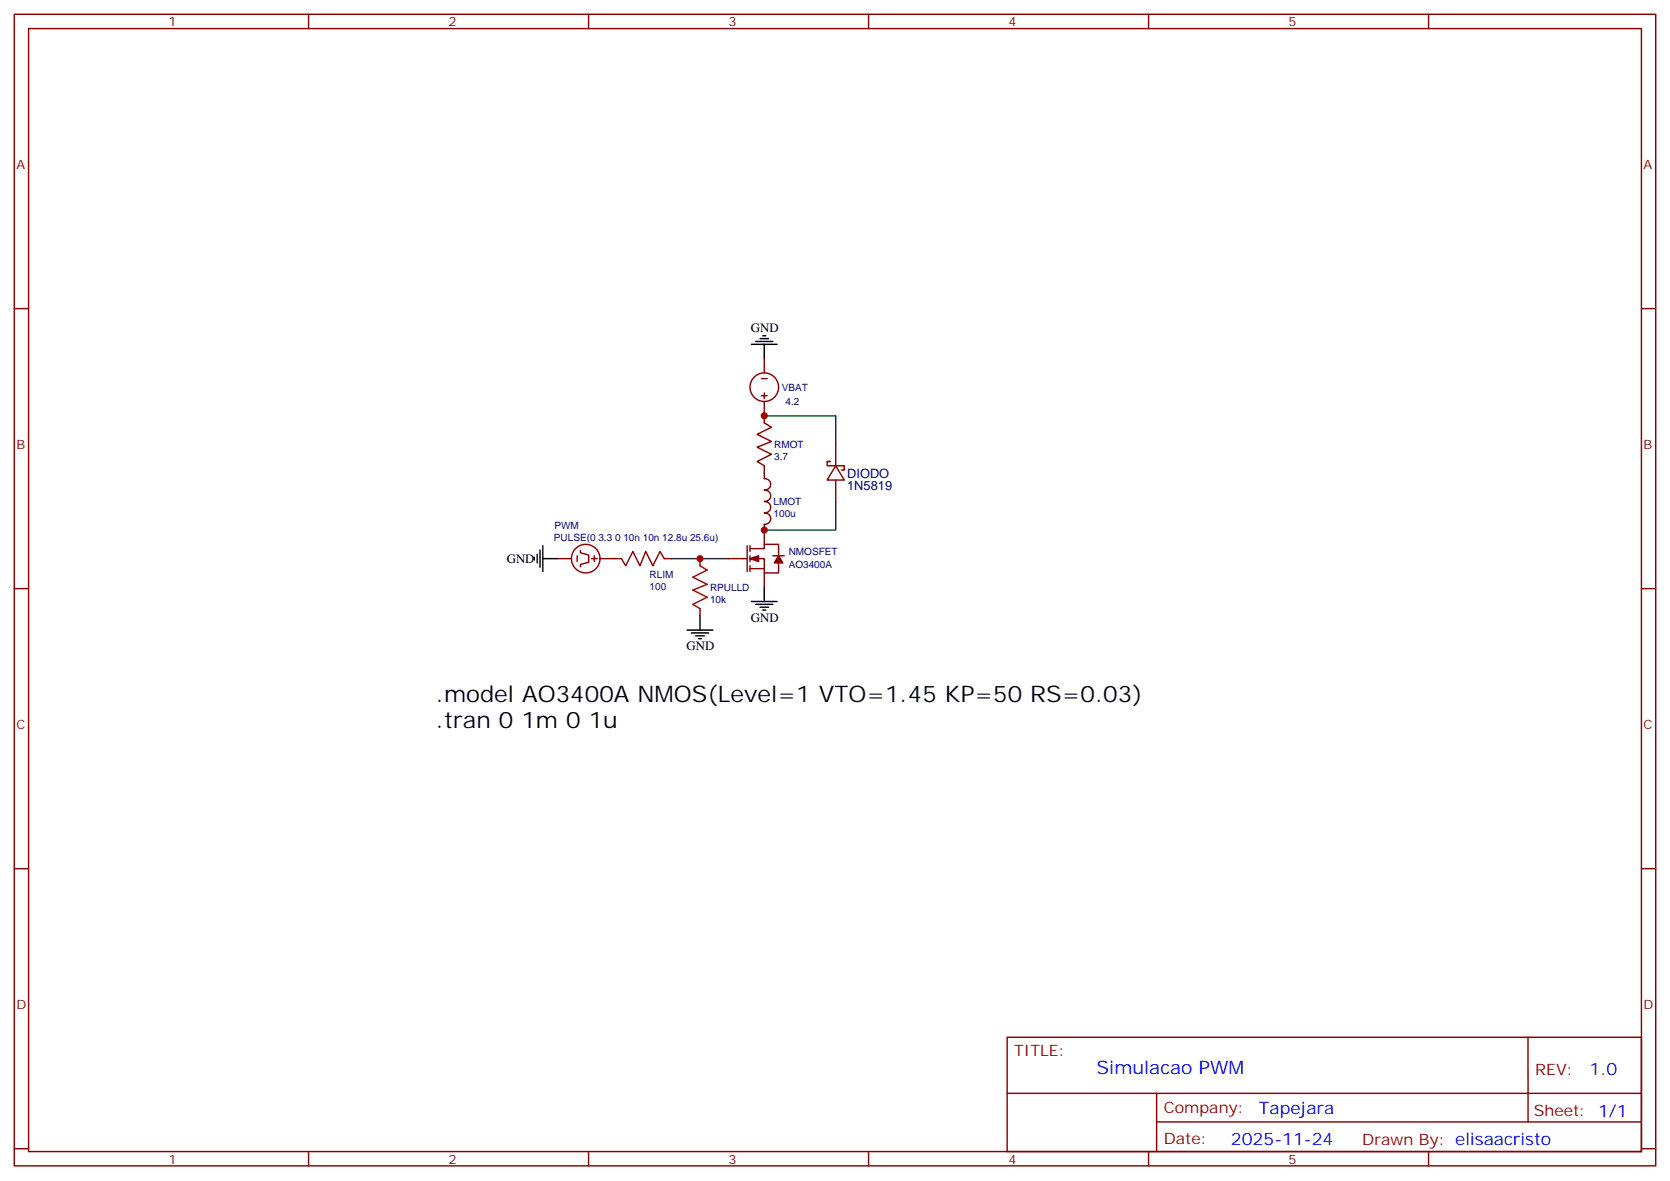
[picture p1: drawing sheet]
<svg xmlns="http://www.w3.org/2000/svg" width="412mm" height="292mm" viewBox="0 0 412 292" stroke-linecap="round" stroke-linejoin="round" font-family="sans-serif">
<g fill="none" stroke="#870000" stroke-width=".35">
<path d="M3.5 3.5h405.4v284.4h-405.4zM7.1 7.1h398.2v277.2h-398.2zM76.2 3.5v3.6M145.3 3.5v3.6M214.5 3.5v3.6M283.6 3.5v3.6M352.8 3.5v3.6M3.5 76.2h3.6M405.3 76.2h3.6M188 97.7h1.4M188 93.5h1.4M188.7 99.1v5.3l1.8 1.1-3.5 1.7 3.5 1.8-3.5 1.4 3.5 1.8-3.5 1.7 1.7 1.1v3.2a1.42 1.42 0 0 1 1.6 1.4 1.42 1.42 0 0 1-1.6 1.4 1.42 1.42 0 0 1 1.6 1.4 1.42 1.42 0 0 1-1.6 1.4 1.42 1.42 0 0 1 1.6 1.4 1.42 1.42 0 0 1-1.6 1.4 1.42 1.42 0 0 1 1.6 1.5 1.42 1.42 0 0 1-1.6 1.4v4.9"/>
<path d="M188.7 88.5v3.6M188.7 97v1.4M204.6 113.9h.4h-.7v1.1h4.2v1.1h-.7M206.4 115l2.1 3.5h-4.2zM206.4 109.7v5.3M206.4 118.5v5.3M137.6 137.9h3.5M142.5 137.2v1.4M143.3 136v.5l2.1 .6v1.7l-2.1 .6v.5M146 137.9h1.5M146.8 137.2v1.4M148.2 137.9h5.3l1 1.8 1.8-3.5 1.7 3.5 1.5-3.5 1.7 3.5 1.8-3.5 1 1.7h1.8"/>
<path d="M172.9 137.9v1.8M179.9 137.9h4.6M184.5 134.8v6.3M185.2 137.9h3.5v3.6h3.6v-2.5M185.2 135.5h3.5v-1.1h3.6v2.8M185.2 134.8v1.4M185.2 137.2v1.4M185.2 139.7v1.4M190.9 137.2h2.8M3.5 145.3h3.6M172.9 150.3v1.7M185.2 140.4h3.5"/>
<path d="M188.7 141.5v3.5M405.3 145.3h3.6M3.5 214.5h3.6M405.3 214.5h3.6M248.7 256.1h156.6v28.2h-156.6zM377.3 256.1v20.9M248.7 270h156.5M285.6 277h119.6M285.6 270v14.1M3.5 283.6h3.6M76.2 284.3v3.6M145.3 284.3v3.6"/>
<path d="M214.5 284.3v3.6M283.6 284.3v3.6M352.8 284.3v3.6M405.3 283.6h3.6"/>
<circle cx="188.7" cy="95.6" r="3.5"/>
<circle cx="144.6" cy="137.9" r="3.5"/>
</g>
<g fill="none" stroke="#000" stroke-width=".35">
<path d="M185.6 85h6.3M186.6 84.3h4.3M187.7 83.6h2.1M188.4 82.9h.7M188.7 85v3.5M131.9 137.6v.7M132.6 136.9v2.1M133.3 135.8v4.3M134.1 137.9h3.5M134.1 134.8v6.3M169.7 155.6h6.3M170.7 156.3h4.3"/>
<path d="M171.8 157h2.1M172.5 157.7h.7M172.9 152v3.6M185.6 148.5h6.3M186.6 149.2h4.3M187.7 149.9h2.1M188.4 150.6h.7M188.7 145v3.5"/>
</g>
<path d="M188.7 102.7h17.7v7M165.8 137.9h14.1M206.4 123.8v7.1h-17.7" fill="none" stroke="#008700" stroke-width=".35"/>
<path d="M172.9 139.7l1.7 1.1-3.5 1.7 3.5 1.8-3.5 1.4 3.5 1.8-3.5 1.7 1.8 1.1" fill="none" stroke="#a10000" stroke-width=".35"/>
<g fill="#870000" stroke="#870000" stroke-width=".35">
<path d="M192.3 137.2l1 1.8h-2.1z"/>
<path d="M185.2 137.9l2.1-.7v1.4z"/>
</g>
<g fill="#c00">
<circle cx="188.7" cy="102.7" r=".88"/>
<circle cx="172.9" cy="137.9" r=".88"/>
<circle cx="188.7" cy="130.9" r=".88"/>
</g>
<g font-size="5.6">
<text x="107.6" y="173.2">.model AO3400A NMOS(Level=1 VTO=1.45 KP=50 RS=0.03)</text>
<text x="107.6" y="179.7">.tran 0 1m 0 1u</text>
</g>
<text font-size="4.6" fill="#00f" x="270.8" y="265.1">Simulacao PWM</text>
<g font-size="4.2" fill="#00f">
<text x="392.5" y="265.4">1.0</text>
<text x="310.9" y="274.9">Tapejara</text>
<text x="304" y="282.7">2025-11-24</text>
</g>
<g font-size="3.9" fill="#800">
<text x="250.5" y="260.7">TITLE:</text>
<text x="379.1" y="265.4">REV:</text>
<text x="287.4" y="274.9">Company:</text>
<text x="378.7" y="275.5">Sheet: 1/1</text>
<text x="287.4" y="282.6">Date:</text>
<text x="336.4" y="282.7">Drawn By: elisaacristo</text>
</g>
<g font-size="3.2" fill="#800">
<text x="41.6" y="6.5">1</text>
<text x="110.8" y="6.5">2</text>
<text x="179.9" y="6.5">3</text>
<text x="249.1" y="6.5">4</text>
<text x="318.2" y="6.5">5</text>
<text x="4.1" y="41.6">A</text>
<text x="405.9" y="41.6">A</text>
<text x="4.1" y="110.8">B</text>
<text x="405.9" y="110.8">B</text>
<text x="4.1" y="179.9">C</text>
<text x="405.9" y="179.9">C</text>
<text x="4.1" y="249.1">D</text>
<text x="405.9" y="249.1">D</text>
<text x="41.6" y="287.3">1</text>
<text x="110.8" y="287.3">2</text>
<text x="179.9" y="287.3">3</text>
<text x="249.1" y="287.3">4</text>
<text x="318.2" y="287.3">5</text>
</g>
<g font-size="3.2">
<text x="185.4" y="82.1">GND</text>
<text x="125.1" y="139">GND</text>
<text x="185.4" y="153.6">GND</text>
<text x="169.5" y="160.6">GND</text>
</g>
<g font-size="3.2" fill="#000080">
<text x="209.2" y="117.9">DIODO</text>
<text x="209.2" y="121.1">1N5819</text>
</g>
<g font-size="2.5" fill="#000080">
<text x="193.1" y="96.5">VBAT</text>
<text x="194" y="100">4.2</text>
<text x="191.2" y="113.6">3.7</text>
<text x="191.2" y="110.6">RMOT</text>
<text x="191" y="124.7">LMOT</text>
<text x="136.9" y="130.6">PWM</text>
<text x="191" y="127.7">100u</text>
<text x="136.8" y="133.6">PULSE(0 3.3 0 10n 10n 12.8u 25.6u)</text>
<text x="194.8" y="137.1">NMOSFET</text>
<text x="160.4" y="142.7">RLIM</text>
<text x="194.8" y="140.2">AO3400A</text>
<text x="160.4" y="145.7">100</text>
<text x="175.3" y="148.9">10k</text>
<text x="175.3" y="145.9">RPULLD</text>
</g>
</svg>
